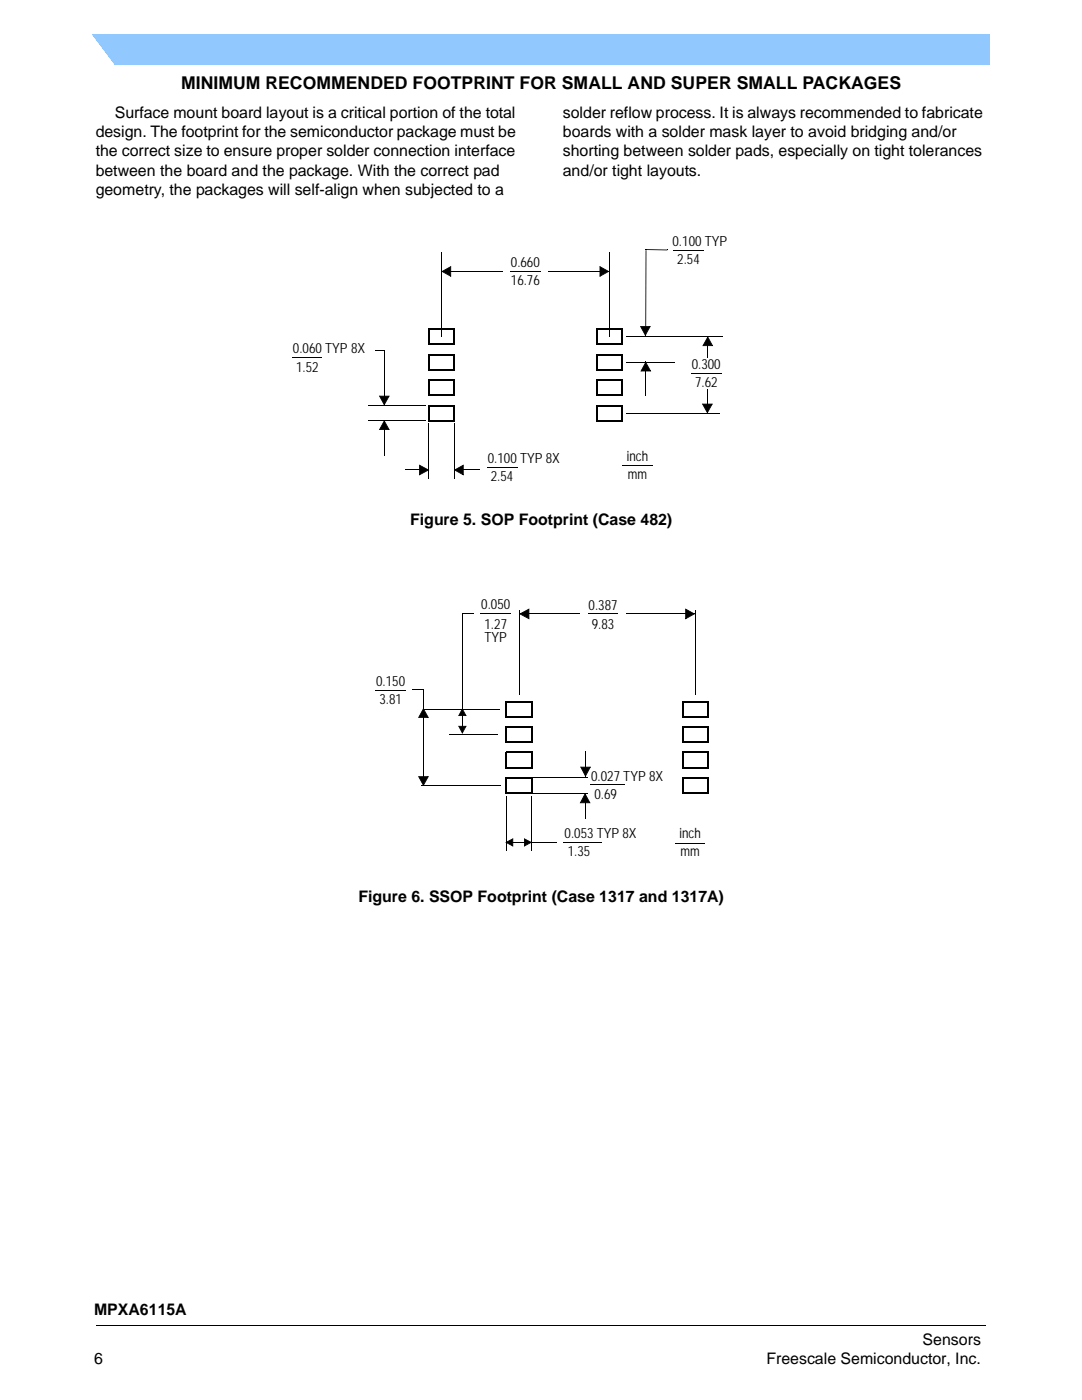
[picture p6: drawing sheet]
<svg xmlns="http://www.w3.org/2000/svg" width="216mm" height="279mm" viewBox="0 0 216 279" stroke-linecap="round" stroke-linejoin="round" font-family="sans-serif">
<path d="M196.7 264.5l.1 .2z" fill="#000"/>
<path d="M19.1 264.6h177.6" fill="none" stroke="#000" stroke-width=".2"/>
<path d="M18.4 6.9h179.2v6h-179.2z" fill="#91c9ff"/>
<path d="M16.5 6.4h1.4l5.4 7.1h-6.8z" fill="#fff"/>
<g fill="#000">
<path d="M88 50.3l.2 .1zM88.1 54.1l.1 .2zM88.2 54.1l1.8-1v.2l-1.7 1zM88.1 54.2l.2-.1 1.7 1-.1 .1v-2h.1v2.1zM101.8 54.1l.1 .1zM109.5 54.1l.1 .2zM119.6 53.2h.2v2l-.1-.1 1.7-1 .2 .1-2 1.1zM119.6 53.1l1.9 1-.1 .2-1.7-1zM121.5 50.3l.2 .1zM128.8 49.8l.2 .1zM128.8 49.7l.1 .2zM133.2 49.8v.2z"/>
<path d="M58.3 71.3l.1 .2zM74.9 69.8l.1 .2zM75 69.8h1.8v.2h-1.8zM75.7 79h2.1l-1.1 1.9-.1-.2 1-1.7 .1 .1h-2zM76.6 69.8l.2 .1zM85.4 75.7h.2v.3h-.2zM85.4 78.9h.3v.1h-.3zM85.4 70.6h.2v.3h-.2zM85.4 73.8h.3v.1h-.3zM85.4 65.6h.2v.2h-.2zM85.4 68.7h.3v.2h-.3zM90.5 75.7h.3v.1h-.3z"/>
<path d="M90.5 70.6h.3v.2h-.3zM90.5 65.6h.3v.1h-.3zM90.6 78.8h.2v.2h-.2zM90.6 73.7h.2v.3h-.2zM90.6 68.6h.2v.3h-.2zM124.9 67.1l.1 .2zM124.9 72.2l.1 .2zM127.8 65.1h2.1l-1.1 2-.1-.3 .9-1.7 .2 .1-2 .1zM128.8 72.2l1.1 1.9h-2v-.1h2l-.2 .1-.9-1.7zM127.7 65.1h.2l.9 1.7-.1 .1zM128.8 66.9l.1 .1zM128.8 72.2l.1 .1z"/>
<path d="M128.8 72.3l.1 .1-.9 1.7h-.2zM141.2 67.1l1.1 2h-2v-.2h1.9l-.1 .1-.9-1.7zM141.1 77.8l.1 .1zM141.1 67.1l.2 .1zM141.2 67.2l.1 .1-.9 1.7-.3 .1zM73.5 80.8l.1 .2zM73.5 83.9l.1 .2zM76.7 83.8l1.1 2h-2.1v-.2l2 .1-.1 .1-1-1.7zM76.6 83.9l.2 .1zM75.6 79h.2l1 1.7-.2 .1zM76.6 84l.2 .1-1 1.7h-.2zM83.6 92.8h.2v2l-.1-.1 1.7-1 .3 .1-2.1 1.1z"/>
<path d="M85.1 93.7l.1 .2zM85.4 80.8h.2v.3h-.2zM85.4 84h.3v.1h-.3zM83.6 92.7l1.9 1-.1 .2-1.7-1zM85.5 84.6h.1zM90.5 80.8h.3v.1h-.3zM90.6 84.6h.1zM90.6 83.8h.2v.3h-.2zM90.6 93.7l.1 .2zM90.7 93.7l1.8-1v.2l-1.7 1zM90.6 93.8l.2-.1 1.7 1-.1 .1v-2h.1v2.1zM119 80.8h.1v.3h-.1z"/>
<path d="M119 84h.2v.1h-.2zM124 80.8h.3v.1h-.3zM124.2 83.8h.1v.3h-.1zM124.9 82.4l.1 .2zM140.2 80.6h2l-1.1 1.9v-.2l.9-1.7 .2 .1h-2zM140.1 80.6h.2l.9 1.7-.1 .1zM75 137.7v.2zM82.3 137.6v.2zM84.4 137.6l.2 .1zM92.2 122.4l.1 .1zM92.2 122.4v.2zM95.9 122.4l.1 .2z"/>
<path d="M103.5 121.8l.2 .1zM103.6 122.4l.1 .2zM103.8 122.4l1.8 1v.2l-1.9-1zM103.6 122.5l2-1.1v2.1h-.1v-2l.1 .1-1.8 1zM117.3 122.4l.1 .2zM125 122.4l.1 .2zM136.7 121.6h.2v1.9l-.1-.1 1.7-1 .2 .1-2 1.1zM136.7 121.4l1.9 1-.1 .2-1.7-1zM138.7 121.8l.2 .1zM141.2 139.9h.3v.1h-.3zM84.5 141.3l1.1 2h-2.1v-.2h2l-.1 .1-1-1.7zM83.5 154.9h2.1l-1.1 2-.1-.2 1-1.7h.1l-2 .1z"/>
<path d="M84.1 156.7l.1 .2zM83.4 154.9l.2 .1 1 1.7-.2 .1zM84.5 141.4l.1 .2zM84.4 141.4l.2 .1-1 1.7-.2 .1zM89.7 146.5l.1 .2zM92.3 141.3l.8 1.6h-1.6v-.2l1.5 .1-.1 .1-.7-1.4zM91.5 144.9h1.6l-.8 1.6-.1-.3 .7-1.3 .1 .1h-1.5zM91.4 144.9h.2l.7 1.3-.1 .1zM92.2 141.4l.1 .1-.7 1.4h-.2zM115.9 153h2l-1.1 2.1v-.3l.9-1.7h.2l-2 .1zM116.7 150l.2 .1zM115.8 153l.2 .1 .9 1.7-.1 .1z"/>
<path d="M116.7 158.4l.1 .1-.9 1.8h-.2zM117.9 156.5l.1 .2zM136.1 155.1h.1v.3h-.1zM136.1 158.3h.3v.1h-.3zM136.1 150h.1v.3h-.1zM136.1 153.2h.3v.1h-.3zM136.1 144.9h.1v.3h-.1zM136.1 148.1h.3v.2h-.3zM136.1 139.9h.1v.2h-.1zM136.1 143h.3v.2h-.3zM141.2 155.1h.3v.1h-.3zM141.2 150h.3v.2h-.3z"/>
<path d="M141.2 144.9h.3v.2h-.3zM141.3 158.2h.1v.2h-.1zM141.3 153.1h.1v.3h-.1zM141.3 148h.1v.3h-.1zM141.3 142.9h.1v.3h-.1zM100.9 168l1.5-.7v.2l-1.4 .7zM101.2 168v.2zM100.8 168.1l.2-.1 1.4 .8-.1 .1-.1-1.5h.2v1.6zM104.6 167.4h.1v1.5l-.1-.1 1.3-.8 .3 .1-1.6 .9zM104.6 167.3l1.4 .7-.1 .2-1.3-.7zM112.4 168l.1 .2zM116.8 158.2l1 2.1h-2v-.2l2 .1-.2 .1-.9-1.8z"/>
<path d="M116.6 163.3h.2zM134.7 168.3l.1 .2z"/>
</g>
<g fill="none" stroke="#000" stroke-width=".28">
<path d="M85.4 78.9h5.2M85.4 73.8h5.2M85.4 68.7h5.2M85.6 75.9h5.2M85.6 70.8h5.2M85.6 65.7h5.2M85.6 65.6v3.1M85.6 70.6v3.2M85.6 75.7v3.2M90.6 65.7v3.2M90.6 70.8v3.1M90.6 75.8v3.2"/>
<path d="M119 75.9h5.3M119 78.9h5.3M119 70.8h5.3M119 73.8h5.3M119 65.7h5.3M119 68.7h5.3M119.1 65.6v3.3M119.1 70.6v3.3M119.1 75.7v3.3M124.2 65.6v3.3M124.2 70.6v3.3M124.2 75.7v3.3"/>
<path d="M85.4 84h5.2M85.6 80.9h5.2M85.6 80.8v3.2M90.6 80.9v3.2M119 84h5.2M119.1 80.9h5.2M119.1 80.8v3.2M124.2 80.9v3.2M101.1 139.9v3.3M106.1 139.9v3.3M136.2 139.9v3.1M141.3 140v3.2"/>
<path d="M100.9 155.2h5.4M100.9 158.3h5.4M100.9 150.2h5.4M100.9 153.2h5.4M100.9 145.1h5.4M100.9 148.1h5.4M100.9 140h5.4M100.9 143.1h5.4M101.1 144.9v3.4M101.1 150v3.3M101.1 155.1v3.3M106.1 144.9v3.4"/>
<path d="M106.1 150v3.3M106.1 155.1v3.3M136.1 158.3h5.2M136.1 153.2h5.2M136.1 148.1h5.2M136.1 143.1h5.2M136.2 155.2h5.2M136.2 150.2h5.2M136.2 145.1h5.2M136.2 140h5.2M136.2 144.9v3.2M136.2 150v3.2"/>
<path d="M136.2 155.1v3.2M141.3 145.1v3.2M141.3 150.2v3.1M141.3 155.2v3.2"/>
</g>
<g fill="none" stroke="#000" stroke-width=".2">
<path d="M88.1 50.4v16.8M88.2 54.2h12M101.9 54.1h5.9M109.6 54.2h12M121.6 50.4v16.8M134.4 50h6M58.4 71.4h5.9M76.7 69.9v10.9M125 67.2h19.3M125 72.3h9.6M128.8 72.3v6.6M137.9 74.4h6"/>
<path d="M141.1 77.9v4.6M141.2 67.2v4.2M73.6 80.9h11.4M73.6 84h11.4M76.7 84v7M80.7 93.8h4.4M85.6 84.6v10.9M90.6 84.6v10.9M90.7 93.8h5M97.2 93.2h6M124.2 92.9h6M125 82.5h18.6"/>
<path d="M75 137.8h6M82.3 137.7h2.3M84.5 137.7v19.2M94.6 122.5h-2.4v23.8M96 122.5h5.9M103.6 121.9v16.8M103.7 122.5h12M117.4 122.5h6M125.1 122.5h13.6M138.8 121.9v16.8M84.2 156.8h15.8M84.6 141.5h15.1"/>
<path d="M89.8 146.6h9.6M101 158.9v10.9M105.9 155.2h11.4M105.9 158.4h11.4M106.1 158.9v10.9M116.7 158.4v4.9M116.8 150.1v4.8M118 156.6h6.7M101.2 168.1h10M112.5 168.1h7.5M134.8 168.4h5.9"/>
</g>
<path d="M128.9 49.9v17" fill="none" stroke="#000" stroke-width=".23"/>
<path d="M128.9 49.8h4.3" fill="none" stroke="#000" stroke-width=".25"/>
<g fill="#000">
<path d="M88.2 54.2l1.7-1v1.9zM119.7 53.2l1.7 1-1.7 .9zM75.7 79.1h1.9l-.9 1.7zM127.8 65.2h1.9l-.9 1.7zM128.8 72.3l1 1.7h-1.9zM141.2 67.3l1 1.7h-1.9zM76.7 84l.9 1.7h-1.9zM83.7 92.8l1.8 1-1.8 .9zM90.7 93.8l1.7-1v1.9zM140.2 80.6h1.9l-1 1.8zM103.8 122.5l1.7-.9v1.9zM136.8 121.6l1.7 .9-1.7 1z"/>
<path d="M84.5 141.5l.9 1.7h-1.9zM83.5 155h1.9l-.9 1.7zM92.2 141.5l.8 1.3h-1.5zM91.5 144.9h1.5l-.8 1.4zM115.9 153.1h1.9l-1 1.8zM101 168.1l1.3-.7v1.4zM104.6 167.4l1.4 .7-1.4 .7zM116.7 158.4l1 1.8h-1.9z"/>
</g>
<text font-size="3.5" x="36.1" y="17.7">MINIMUM RECOMMENDED FOOTPRINT FOR SMALL AND SUPER SMALL PACKAGES</text>
<g font-size="3.2">
<text x="22.9" y="23.5">Surface mount board layout is a critical portion of the total</text>
<text x="112.3" y="23.5">solder reflow process. It is always recommended to fabricate</text>
<text x="19.1" y="27.3">design. The footprint for the semiconductor package must be</text>
<text x="112.3" y="27.3">boards with a solder mask layer to avoid bridging and/or</text>
<text x="19.1" y="31.2">the correct size to ensure proper solder connection interface</text>
<text x="19.1" y="35.1">between the board and the package. With the correct pad</text>
<text x="112.3" y="31.2">shorting between solder pads, especially on tight tolerances</text>
<text x="112.3" y="35.1">and/or tight layouts.</text>
<text x="19.1" y="39">geometry, the packages will self-align when subjected to a</text>
<text x="81.8" y="104.7">Figure 5. SOP Footprint (Case 482)</text>
<text x="71.5" y="180">Figure 6. SSOP Footprint (Case 1317 and 1317A)</text>
<text x="18.8" y="262.4">MPXA6115A</text>
<text x="184.1" y="268.4">Sensors</text>
<text x="18.8" y="272.3">6</text>
<text x="152.9" y="272.3">Freescale Semiconductor, Inc.</text>
</g>
<g font-size="2.8">
<text x="101.9" y="53.3">0.660</text>
<text x="134.2" y="49.1">0.100 TYP</text>
<text x="135.1" y="52.7">2.54</text>
<text x="101.9" y="56.9">16.76</text>
<text x="58.5" y="70.5">0.060 TYP 8X</text>
<text x="59.1" y="74.2">1.52</text>
<text x="138" y="73.6">0.300</text>
<text x="138.7" y="77.2">7.62</text>
<text x="97.3" y="92.4">0.100 TYP 8X</text>
<text x="125.1" y="92">inch</text>
<text x="125.3" y="95.6">mm</text>
<text x="97.9" y="96">2.54</text>
<text x="96" y="121.6">0.050</text>
<text x="96.7" y="125.5">1.27</text>
<text x="117.5" y="121.7">0.387</text>
<text x="118.1" y="125.6">9.83</text>
<text x="96.7" y="128.2">TYP</text>
<text x="75.1" y="136.9">0.150</text>
<text x="75.7" y="140.5">3.81</text>
<text x="118" y="155.8">0.027 TYP 8X</text>
<text x="118.6" y="159.4">0.69</text>
<text x="112.6" y="167.3">0.053 TYP 8X</text>
<text x="135.6" y="167.3">inch</text>
<text x="113.3" y="170.9">1.35</text>
<text x="135.8" y="170.9">mm</text>
</g>
</svg>
